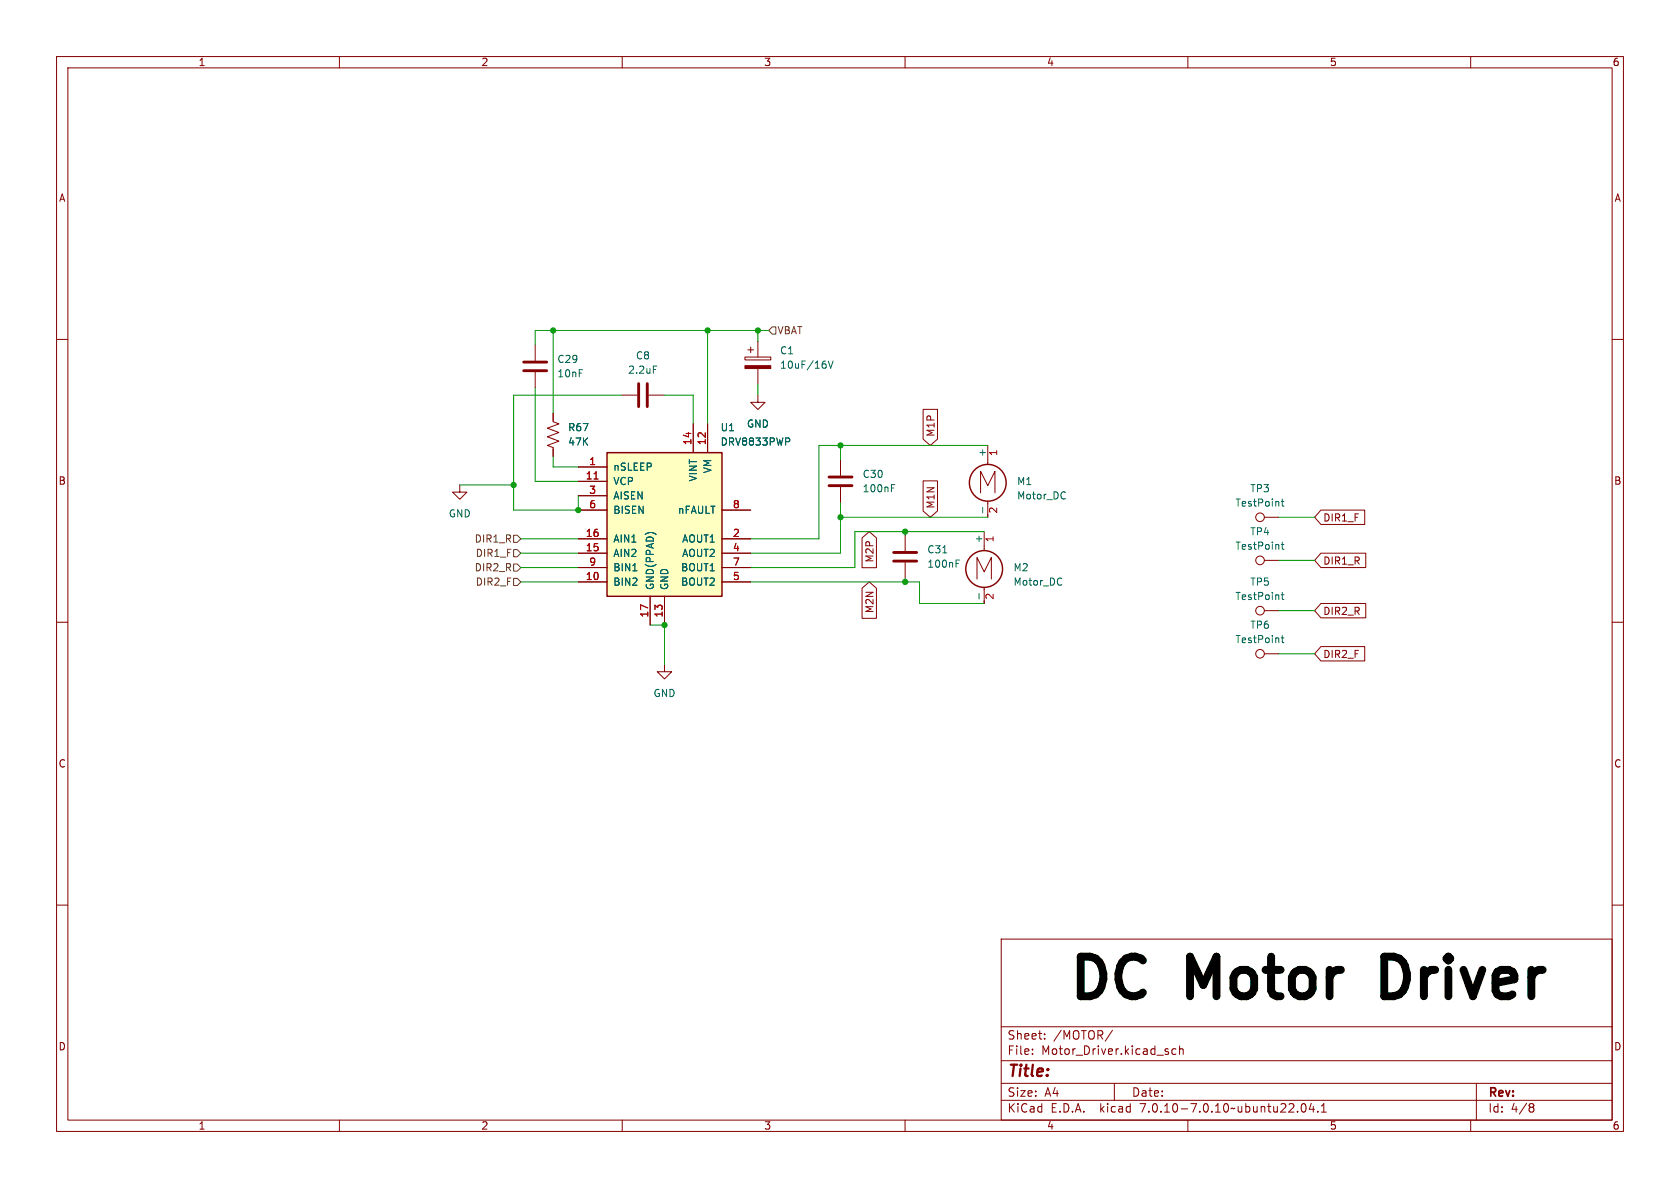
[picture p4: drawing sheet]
<svg xmlns="http://www.w3.org/2000/svg" width="297mm" height="210mm" viewBox="0 0 297 210" stroke-linecap="round" stroke-linejoin="round" font-family="sans-serif">
<g fill="none" stroke="#840000" stroke-width=".18">
<path d="M10 10h277v190h-277zM12 12h273v186h-273zM60 10v2M110 10v2M160 10v2M210 10v2M260 10v2M10 60h2M285 60h2M94.6 61v2.8M94.6 65.8v2.8M97.8 73v1.5l1 .4-2 .8 2 .8-2 .7 2 .8-2 .7 1 .4v1.5"/>
<path d="M109.9 69.9h2.7M114.7 69.9h2.8M122.6 74.9v5.1M125.1 74.9v5.1M131.7 63.1h4.6v.5h-4.6zM132.2 61.8h1M132.7 61.3v1.1M134 69.9v1.2h1.3l-1.3 1.3-1.3-1.3h1.3M134 60.3v2.8M134 65.2v2.7M163.2 72.4h2.5v5.2l-1.2 1.1-1.3-1.1zM174.6 78.7v3.4"/>
<path d="M81.3 85.7v1.3h1.2l-1.2 1.3-1.3-1.3h1.3M102.2 82.6h5.1M102.2 85.1h5.1M102.2 97.8h5.1M102.2 95.3h5.1M102.2 87.6h5.1M102.2 90.2h5.1M127.6 97.8h5.1M127.6 95.3h5.1M127.6 90.2h5.1M148.6 81.3v2.8M148.6 86.1v2.8"/>
<path d="M152.4 95.1l1.3-1.1 1.2 1.1v5.3h-2.5zM160 94.6v2.8M160 99.4v2.8M163.2 85h2.5v5.3l-1.2 1.1-1.3-1.1zM173.4 87.1v-3.8l1.2 2.6 1.3-2.6v3.8M174 94v3.3M174.6 88.6v2.8M223.5 91.4h2.6M223.5 99.1h2.6M233.5 90.2h7.8v2.5h-7.8l-1.1-1.3zM233.5 97.8h7.9v2.5h-7.9l-1.1-1.2zM10 110h2"/>
<path d="M102.2 102.9h5.1M102.2 100.3h5.1M114.9 105.4v5.1M117.5 117.5v1.2h1.2l-1.2 1.3-1.3-1.3h1.3M117.5 105.4v5.1M127.6 102.9h5.1M127.6 100.3h5.1M152.4 104l1.3-1.1 1.2 1.1v5.3h-2.5zM172.7 102.4v-3.8l1.3 2.5 1.3-2.5v3.8M174 103.8v2.9M223.5 108h2.6M223.5 115.6h2.6"/>
<path d="M233.5 106.7h7.9v2.5h-7.9l-1.1-1.2zM233.5 114.3h7.8v2.5h-7.8l-1.1-1.2zM285 110h2M10 160h2M285 160h2M177 166h108v32h-108zM60 198v2M110 198v2M160 198v2M177 194.5h108M177 191.5h108M177 187.5h108"/>
<path d="M177 181.5h108M182.5 186.3v.1M182.5 185.5v.1M184.7 183.6v.1M184.7 182.8v.1M196.7 182.1l-1.3 2M197 191.5v3M207.9 185.5l-.4-.1-.3 .3v.4l.1 .2h.6M208.5 185.5l.2-.1 .4 .1 .1 .9M208.5 184.9v1.5M210 198v2M229.4 196.5v.1"/>
<path d="M230.2 195.2l.2-.1a.81 .81 0 0 1 .6 .6 .81 .81 0 0 1-.3 .8l-.2 .1a.81 .81 0 0 1-.3-1.4zM231.8 195l-.3 1.1h.9M232.2 195.6v1M233 196.5v.1M233.6 196.6h.9M233.6 195.5l.4-.4v1.5M260 198v2M261 191.5v6.5M270.6 195.1h.3l.3 .3-.3 .3M270.6 195.7h.3M270.9 195.7l.2 .2 .1 .4-.3 .3h-.3"/>
<circle cx="222.8" cy="91.4" r=".76"/>
<circle cx="222.8" cy="99.1" r=".76"/>
<circle cx="222.8" cy="107.9" r=".76"/>
<circle cx="222.8" cy="115.6" r=".76"/>
</g>
<g fill="none" stroke="#840000" stroke-width=".25">
<path d="M107.3 80h20.3v25.4h-20.3z"/>
<circle cx="174.6" cy="85.3" r="3.3"/>
<circle cx="174" cy="100.6" r="3.3"/>
</g>
<g fill="none" stroke="#006464" stroke-width=".18">
<path d="M115.5 64.7h.6M139.5 77.5l.1 .2-.1 .3M146 64.4v.6M146.4 63.8l.5 1.3 .4-1.3M157.6 86.3h.4M157.6 85.7h.6M166.7 97.7h.7M169 99.6h.4M169 99h.6M173.7 89.7v1M188.3 87v.1M188.3 88.1h.1"/>
<path d="M226.5 88.6h.5M226.5 96.3h.5M226.7 88.2v1.1l.3 .2M226.7 95.8v1.1l.3 .2M111.9 100.9h.7M173.1 104.9v1M187.6 102.2l.1 .1M187.7 103.3l-.1 .1M226.5 105.1h.5M226.5 112.8h.5M226.7 104.7v1.1l.3 .2M226.7 112.3v1.1l.3 .2"/>
</g>
<path d="M131.7 64.6h4.6v.6h-4.6z" fill="#840000" stroke="#840000" stroke-width=".18"/>
<path d="M107.3 80h20.3v25.4h-20.3z" fill="#ffffc2" stroke="#ffffc2" stroke-width=".18"/>
<path d="M105 84.7h.7" fill="none" stroke="#a90000" stroke-width=".18"/>
<path d="M92.6 65.5h4M92.6 64h4M112.9 67.8v4.1M114.4 67.8v4.1M146.6 85.9h4M146.6 84.3h4M158 99.2h4.1M158 97.7h4.1" fill="none" stroke="#840000" stroke-width=".51"/>
<path d="M136.5 57.8h.7v1.3h-.7l-.6-.7zM90.8 99.7h.6l.7 .6-.7 .7h-.6zM90.8 97.2h.6l.7 .6-.7 .6h-.6zM90.8 94.6h.6l.7 .7-.7 .6h-.6zM90.8 102.2h.6l.7 .7-.7 .6h-.6z" fill="none" stroke="#725600" stroke-width=".18"/>
<path d="M246.4 169.1h-1.7v7h1.7" fill="none" stroke="#000" stroke-width="1.4"/>
<g fill="none" stroke="#009600" stroke-width=".18">
<path d="M97.8 58.4v14.6M125.1 58.4v16.5M134 58.4v1.9M135.9 58.4h-41.3v2.6M94.6 68.6v16.5h7.6M109.9 69.9h-19.1v20.3h11.4v-2.6M117.5 69.9h5.1v5M134 67.9v2M148.6 78.7v2.6M174.6 78.7h-29.8v16.6h-12.1M81.3 85.7h9.5M92.1 95.3h10.1"/>
<path d="M92.1 97.8h10.1M97.8 80.6v2h4.4M148.6 91.4h26M148.6 88.9v8.9h-15.9M160 94v.6M174 94h-22.9v6.3h-18.4M226.1 91.4h6.3M226.1 99.1h6.3M92.1 102.9h10.1M92.1 100.3h10.1M114.9 110.5h2.6v7M132.7 102.9h29.9v3.8h11.4"/>
<path d="M160 102.2v.7M226.1 115.6h6.3M226.1 108h6.3"/>
</g>
<g fill="#009600" stroke="#009600" stroke-width=".18">
<circle cx="148.6" cy="91.4" r=".46"/>
<circle cx="117.5" cy="110.5" r=".46"/>
<circle cx="148.6" cy="78.7" r=".46"/>
<circle cx="97.8" cy="58.4" r=".46"/>
<circle cx="90.8" cy="85.7" r=".46"/>
<circle cx="125.1" cy="58.4" r=".46"/>
<circle cx="102.2" cy="90.2" r=".46"/>
<circle cx="134" cy="58.4" r=".46"/>
<circle cx="160" cy="102.9" r=".46"/>
<circle cx="160" cy="94" r=".46"/>
</g>
<g font-size="9.7">
<text x="188.5" y="177">DC</text>
<text x="210.6" y="177">Motor</text>
<text x="247.7" y="177">Driver</text>
</g>
<text font-size="2.8" fill="#840000" x="178" y="190.9">Title:</text>
<g font-size="2.1" fill="#840000">
<text x="178" y="184">Sheet:</text>
<text x="186.2" y="184">/MOTOR/</text>
<text x="178" y="186.7">File:</text>
<text x="184.1" y="186.7">Motor_Driver.kicad_sch</text>
<text x="178" y="196.9">KiCad</text>
<text x="178" y="194.1">Size:</text>
<text x="184.7" y="194.1">A4</text>
<text x="185.7" y="196.9">E.D.A.</text>
<text x="194.6" y="196.9">kicad</text>
<text x="200" y="194.1">Date:</text>
<text x="201.8" y="196.9">7.0.10-7.0.10~ubuntu22.04.1</text>
<text x="263" y="194.3">Rev:</text>
<text x="263" y="196.9">Id:</text>
<text x="267.1" y="196.9">4/8</text>
</g>
<g font-size="1.8" fill="#840000">
<text x="35" y="11.9">1</text>
<text x="85" y="11.9">2</text>
<text x="135" y="11.9">3</text>
<text x="185" y="11.9">4</text>
<text x="235" y="11.9">5</text>
<text x="285" y="11.9">6</text>
<text x="10.3" y="35.9">A</text>
<text x="285.3" y="35.9">A</text>
<text x="165.4" y="77.3" transform="rotate(-90 165.4 77.3)">M1P</text>
<text x="10.3" y="85.9">B</text>
<text x="285.3" y="85.9">B</text>
<text x="165.4" y="90" transform="rotate(-90 165.4 90)">M1N</text>
<text x="233.8" y="92.4">DIR1_F</text>
<text x="154.6" y="99.5" transform="rotate(-90 154.6 99.5)">M2P</text>
<text x="233.8" y="100">DIR1_R</text>
<text x="154.6" y="108.5" transform="rotate(-90 154.6 108.5)">M2N</text>
<text x="233.8" y="108.9">DIR2_R</text>
<text x="233.8" y="116.5">DIR2_F</text>
<text x="10.3" y="135.9">C</text>
<text x="285.3" y="135.9">C</text>
<text x="10.3" y="185.9">D</text>
<text x="285.3" y="185.9">D</text>
<text x="35" y="199.9">1</text>
<text x="85" y="199.9">2</text>
<text x="135" y="199.9">3</text>
<text x="185" y="199.9">4</text>
<text x="235" y="199.9">5</text>
<text x="285" y="199.9">6</text>
</g>
<g font-size="1.8" fill="#725600">
<text x="137.4" y="59.3">VBAT</text>
<text x="83.8" y="101.2">DIR2_R</text>
<text x="83.8" y="96.1">DIR1_R</text>
<text x="84" y="98.7">DIR1_F</text>
<text x="84" y="103.7">DIR2_F</text>
</g>
<g font-size="1.8" fill="#006464">
<text x="98.4" y="64.4">C29</text>
<text x="112.3" y="63.7">C8</text>
<text x="137.8" y="62.8">C1</text>
<text x="137.8" y="65.4">10uF/16V</text>
<text x="98.4" y="66.9">10nF</text>
<text x="110.9" y="66.3">2.2uF</text>
<text x="100.3" y="76.4">R67</text>
<text x="127.3" y="76.4">U1</text>
<text x="131.9" y="75.8">GND</text>
<text x="100.3" y="79">47K</text>
<text x="108.3" y="83.4">nSLEEP</text>
<text x="126" y="83.8" transform="rotate(-90 126 83.8)">VM</text>
<text x="127.3" y="79">DRV8833PWP</text>
<text x="174.4" y="80.9" transform="rotate(-90 174.4 80.9)">+</text>
<text x="108.3" y="86">VCP</text>
<text x="108.3" y="88.5">AISEN</text>
<text x="123.4" y="85.2" transform="rotate(-90 123.4 85.2)">VINT</text>
<text x="152.4" y="87.2">100nF</text>
<text x="152.4" y="84.7">C30</text>
<text x="179.7" y="86">M1</text>
<text x="179.7" y="88.5">Motor_DC</text>
<text x="218.3" y="89.8">TestPoint</text>
<text x="220.9" y="87.2">TP3</text>
<text x="79.2" y="91.7">GND</text>
<text x="108.3" y="91">BISEN</text>
<text x="119.8" y="91">nFAULT</text>
<text x="220.9" y="94.8">TP4</text>
<text x="108.3" y="98.7">AIN2</text>
<text x="108.3" y="96.1">AIN1</text>
<text x="108.3" y="101.2">BIN1</text>
<text x="120.3" y="101.2">BOUT1</text>
<text x="120.5" y="96.1">AOUT1</text>
<text x="120.5" y="98.7">AOUT2</text>
<text x="163.8" y="100.6">100nF</text>
<text x="163.8" y="98">C31</text>
<text x="173.7" y="96.1" transform="rotate(-90 173.7 96.1)">+</text>
<text x="179.1" y="101.2">M2</text>
<text x="218.3" y="97.4">TestPoint</text>
<text x="108.3" y="103.7">BIN2</text>
<text x="115.8" y="104.4" transform="rotate(-90 115.8 104.4)">GND(PPAD)</text>
<text x="118.3" y="104.4" transform="rotate(-90 118.3 104.4)">GND</text>
<text x="120.3" y="103.7">BOUT2</text>
<text x="179.1" y="103.7">Motor_DC</text>
<text x="218.3" y="106.3">TestPoint</text>
<text x="220.9" y="103.7">TP5</text>
<text x="218.3" y="113.9">TestPoint</text>
<text x="220.9" y="111.4">TP6</text>
<text x="115.4" y="123.4">GND</text>
</g>
<g font-size="1.8" fill="#a90000">
<text x="104.1" y="82.3">1</text>
<text x="122.3" y="78.8" transform="rotate(-90 122.3 78.8)">14</text>
<text x="124.8" y="78.8" transform="rotate(-90 124.8 78.8)">12</text>
<text x="176.6" y="80.7" transform="rotate(-90 176.6 80.7)">1</text>
<text x="103.5" y="84.8">11</text>
<text x="104.1" y="87.4">3</text>
<text x="104.1" y="89.9">6</text>
<text x="129.5" y="89.9">8</text>
<text x="103.5" y="95">16</text>
<text x="129.5" y="95">2</text>
<text x="176" y="96" transform="rotate(-90 176 96)">1</text>
<text x="176.6" y="90.9" transform="rotate(-90 176.6 90.9)">2</text>
<text x="103.5" y="97.5">15</text>
<text x="104.1" y="100.1">9</text>
<text x="129.5" y="97.5">4</text>
<text x="129.5" y="100.1">7</text>
<text x="103.5" y="102.6">10</text>
<text x="129.5" y="102.6">5</text>
<text x="176" y="106.1" transform="rotate(-90 176 106.1)">2</text>
<text x="114.7" y="109.3" transform="rotate(-90 114.7 109.3)">17</text>
<text x="117.2" y="109.3" transform="rotate(-90 117.2 109.3)">13</text>
</g>
</svg>
